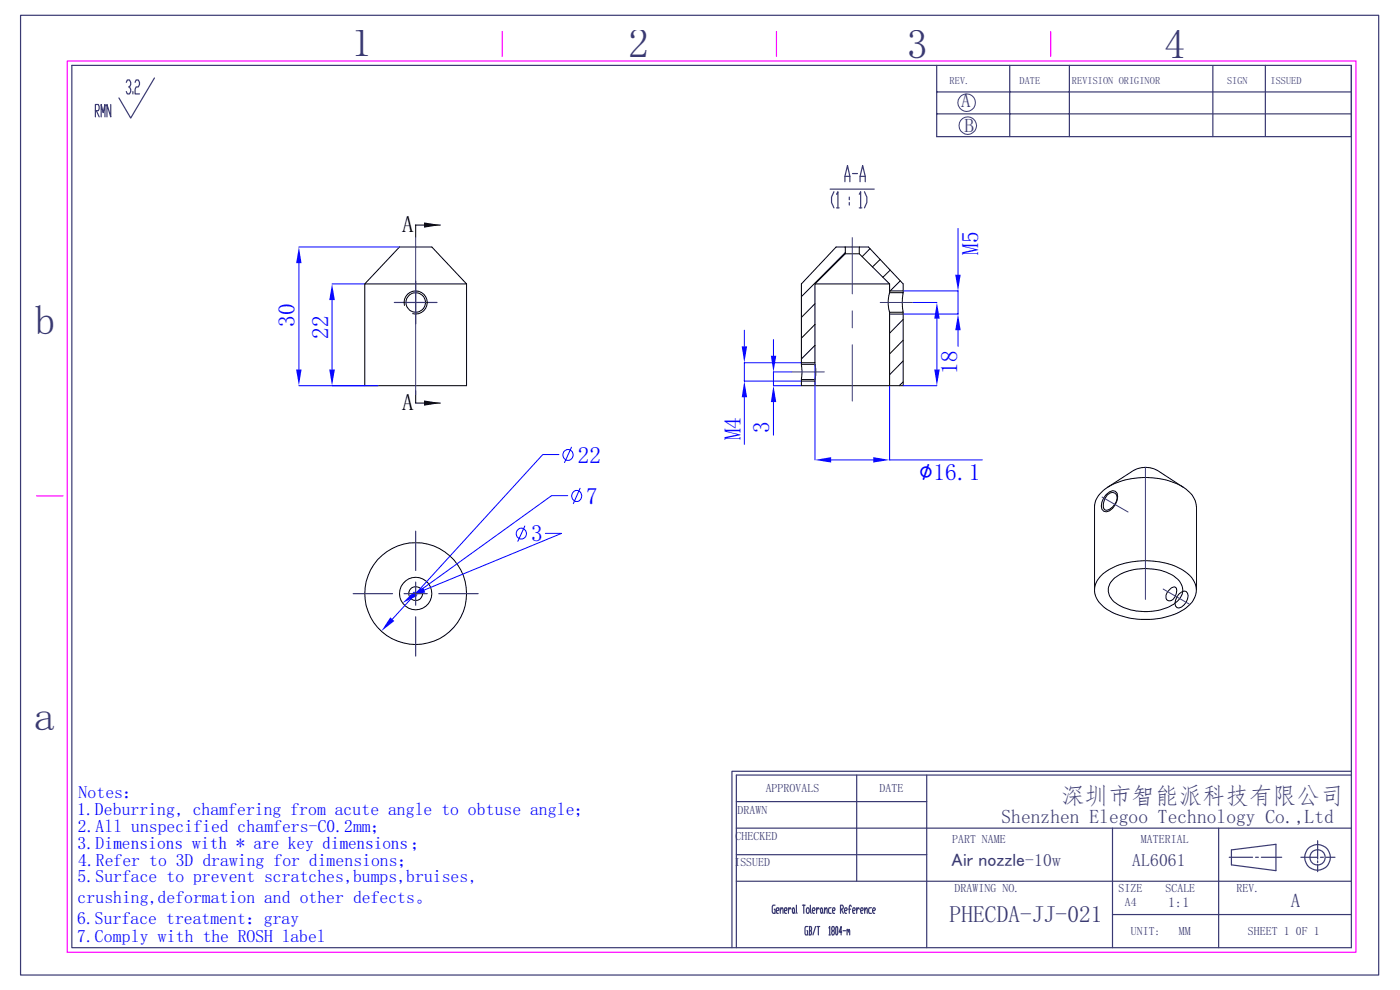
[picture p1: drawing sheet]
<svg xmlns="http://www.w3.org/2000/svg" width="297mm" height="210mm" viewBox="0 0 297 210" stroke-linecap="round" stroke-linejoin="round" font-family="sans-serif">
<g fill="none" stroke="#393972" stroke-width=".25">
<path d="M4.4 3.2h288.1v203.6h-288.1zM15.2 13.9h271.5v187.1h-271.5zM26.8 17.5l.2-.5h.5l.2 .5v.4l-.2 .5h-.2M27.5 18.4l.2 .5v.5l-.2 .5h-.5l-.2-.5M28.2 19.4v.5M28.7 17.5l.2-.5h.4l.3 .5v.4l-.3 .5h-.4l-.2 .5v1h.9M32.8 16.5l-5.1 8.5-2.5-4.2M198.7 13.9v15.1h88v-15.1M198.7 19.5h88M214.2 13.9v15.1M226.9 13.9v15.1M257.3 14v15"/>
<path d="M268.4 13.9v15M20.2 23.5h.7l.1-.4-.1-.9h-.7v2.6M20.4 23.5l.6 1.3M21.5 24.8v-2.6l.4 1.7 .4-1.7v2.6M23.5 22.2v2.6l-.8-2.6v2.6M198.7 24.2h88M156.2 175.7h130.5M156.2 170h40.4M181.7 164.4v22.5M196.6 164.4v36.6M236 175.7v25.3M258.5 175.7v25.3"/>
<path d="M279.5 178.3v3.9M286.7 163.6h-131.4v37.4M286.7 164.4h-130.5v36.6M156.2 186.9h130.5M156.2 181.3h40.4M164.4 192h-.4l-.2 .3v1.1l.2 .3h.4v-.8h-.1M164.7 193.2h.4l.2-.3-.2-.3h-.3l-.1 .3v.5l.1 .3h.3M165.5 193.2l.3-.6h.2l.1 1.1M165.5 192.6v1.1M166.4 193.2h.4l.2-.3-.2-.3h-.3l-.1 .3 .1 .8h.3M167.3 192.6v1.1M167.8 192.9l-.1-.3h-.2l-.2 .6"/>
<path d="M168.2 192.6h.2l.1 .3-.1 .8h-.2l-.1-.3zM168.5 193.4l.2 .3M169 192l.1 1.7M170.2 192h.6M170.5 192v1.7M171.2 192.6h.3l.2 .3v.5l-.2 .3h-.3l-.1-.3v-.5zM171.3 196.5h-.4l-.1 .3 .1 1.5h.4v-.9h-.1M171.6 196.5h.4l.2 .3-.2 .6M171.7 197.4h.3l.2 .6-.2 .3h-.4M171.7 196.5v1.8M171.9 192v1.4l.2 .3M172.3 193.2h.5l.1-.3-.1-.3h-.3l-.2 .3v.5l.2 .3h.3"/>
<path d="M173 196.5l-.5 1.8M173.2 192.6v1.1M173.3 196.5h.6M173.6 196.5v1.8M173.8 192.9l-.1-.3h-.2l-.3 .6M174.2 192.6l.3 .3v.5l-.2 .3-.2-.3zM174.5 193.4l.1 .3M174.9 193.2l.4-.6 .2 1.1M174.9 192.6v1.1M175.9 196.8l.1-.3v1.8M175.9 198.3h.2M176.3 192.6h-.4l-.1 .3 .1 .8h.4"/>
<path d="M176.6 197.4l-.2-.6 .2-.3h.3l.1 .6-.1 .3h-.3l-.2 .3 .2 .6h.3l.1-.3-.1-.6M176.6 193.2h.4l.2-.3-.2-.3h-.3l-.1 .3 .1 .8h.3M177.4 196.5h.2l.1 .3-.1 1.5h-.2l-.1-.3zM178.3 192.9h.4l.2-.3-.2-.6h-.4v1.7M178.5 192.9l.4 .8M178.6 197.7h-.6l.4-1.2v1.8M178.9 197.4h.5M179.2 193.2h.4l.1-.3-.1-.3h-.3l-.1 .3v.5l.1 .3h.3M179.7 197.4l.1-.3 .2 .6M179.7 197.1v1.2M180 197.4l.1-.3 .2 1.2M180 192.9h.5"/>
<path d="M180.6 192.3l-.1-.3h-.2l-.1 1.7M180.9 193.2h.4l.1-.3-.1-.3h-.3l-.1 .3 .1 .8h.3M181.7 192.6v1.1M182.3 192.9l-.1-.3h-.2l-.3 .6M182.6 193.2h.4l.1-.3-.1-.3h-.3l-.1 .3 .1 .8h.3M183.4 193.2l.5-.6 .1 1.1M183.4 192.6v1.1M184.9 192.6h-.5l-.1 .3 .1 .8h.5M185.1 193.2h.4l.2-.3-.2-.3h-.2l-.2 .3v.5l.2 .3h.2M236 194h50.7M260.8 181.8h4.9M261.2 180.3l9.5-1.2v5.6l-9.5-1.2z"/>
<path d="M266.4 181.8h.6M267.6 181.8h4.3M276 181.8h3.5M279.5 182.6v.4M279.5 183.4v1.5M280.1 181.8h.7M281.3 181.8h1.9"/>
<circle cx="279.5" cy="181.9" r="1.63"/>
<circle cx="279.5" cy="181.9" r="2.72"/>
</g>
<path d="M14.3 12.9h273.4v189.1h-273.4zM106.6 6.7v5.3M164.7 6.7v5.3M222.9 6.7v5.3M7.7 105.2h5.7" fill="none" stroke="#f0f" stroke-width=".25"/>
<g fill="none" stroke="#393972" stroke-width=".21">
<circle cx="205.1" cy="21.8" r="1.86"/>
<circle cx="205.3" cy="26.6" r="1.86"/>
</g>
<g fill="none" stroke="#000" stroke-width=".21">
<path d="M77.4 60.2v21.6h21.6v-21.6M77.4 60.2l7.4-7.8h6.8l7.4 7.8M77.4 60.2h21.6"/>
<circle cx="88.2" cy="64.1" r="2.06"/>
</g>
<path d="M63.4 52.4h21.3M63.4 55.8v22.6M63.4 81.8h16.8" fill="none" stroke="#00f" stroke-width=".21"/>
<g fill="#00f">
<path d="M62.8 78.4h1.2l-.6 3.4z"/>
<path d="M63.4 52.4l.6 3.4h-1.2z"/>
</g>
<path d="M70.4 60.2h6.9M70.4 63.7v14.7M70.4 81.8h6.9" fill="none" stroke="#00f" stroke-width=".21"/>
<g fill="#00f">
<path d="M70.4 60.2l.6 3.5h-1.2z"/>
<path d="M69.8 78.4h1.2l-.6 3.4z"/>
</g>
<path d="M88.2 59.6v4.6h-4.5M92.7 64.2h-4.5v4.5" fill="none" stroke="#393972" stroke-width=".25"/>
<g fill="none" stroke="#000" stroke-width=".21">
<path d="M93.4 47.7h-5.2v2.7M85.8 64.8a2.45 2.45 0 0 1 2.2-3.1 2.45 2.45 0 0 1 2.6 2.7 2.45 2.45 0 0 1-3.1 2.1M88.2 82.9v2.6h5.2"/>
<circle cx="88.2" cy="125.9" r="3.4"/>
<circle cx="88.2" cy="125.9" r="10.8"/>
<circle cx="88.2" cy="125.9" r="1.47"/>
</g>
<path d="M90 47.2l3.4 .5-3.4 .6zM90 84.9l3.4 .6-3.4 .5z" fill="#000"/>
<path d="M88.2 50.4v33.4" fill="none" stroke="#393972" stroke-width=".21"/>
<g fill="none" stroke="#00f" stroke-width=".21">
<path d="M118.6 96.4h-3.5l-31.9 34.9M121.2 94.9l-1.4 3.2"/>
<circle cx="120.5" cy="96.5" r="1.13"/>
</g>
<path d="M82.8 131l.9 .7-2.8 2.2z" fill="#00f"/>
<path d="M120.4 105.1h-3.4l-28.8 20.8M121.5 104.5a1.11 1.11 0 0 1 1.5-.2 1.11 1.11 0 0 1 .2 1.6 1.11 1.11 0 0 1-1.5 .2 1.11 1.11 0 0 1-.2-1.6zM123.1 103.6l-1.5 3.2" fill="none" stroke="#00f" stroke-width=".21"/>
<path d="M87.8 125.5l.7 .9-3.1 1.5z" fill="#00f"/>
<g fill="none" stroke="#00f" stroke-width=".21">
<path d="M111.3 111.6l-1.4 3.2M115.7 113.1h3.4l-29.1 12.1"/>
<circle cx="110.6" cy="113.2" r="1.15"/>
</g>
<path d="M86.8 126.5l3-1.9 .4 1.1z" fill="#00f"/>
<path d="M88.2 112.7v8.3M74.9 125.9h8.4M88.2 123.5v2.4h-2.5M88.2 130.8v8.4M90.6 125.9h-2.4v2.5M93.1 125.9h8.3" fill="none" stroke="#393972" stroke-width=".25"/>
<g fill="none" stroke="#000" stroke-width=".21">
<path d="M179.3 53.8v-1.4h-1.9l-7.4 7.8v17.3l.1 1.1-.1 3.2h2.9M179.3 52.4h3M179.3 53.6l-9.3 9.3M182.3 53.8v-1.4h1.9l7.4 7.8v1.9M184.6 52.7l-1.7 1.8M186.7 55l-1.6 1.6M188.8 57.3l-1.5 1.5M191 59.6l-2.3 2.2M170 77.3h2.9M172.9 60.2h15.8v1.9h2.9v.2a11.2 11.2 0 0 0 0 3.9h-2.9v15.6h-15.8v-1.3a6.7 6.7 0 0 0 0-3.1zM172.9 60.2l6.4-6.4h3l6.4 6.4M172.9 64.4l-2.9 2.9"/>
<path d="M172.9 68.8l-2.9 2.9M172.9 73.3l-2.9 2.8M188.7 62.1a7 7 0 0 0 0 4.1M191.6 66.2v15.6h-2.9M191.6 67.8l-2.9 2.9M191.6 72.2l-2.9 2.9M191.6 76.6l-2.9 2.9M172.9 80.5h-2.9M191.6 81l-.8 .8"/>
</g>
<path d="M157.9 70v3.5M169.9 76.9h-12v3.9h12M157.9 84.3v10" fill="none" stroke="#00f" stroke-width=".21"/>
<g fill="#00f">
<path d="M157.4 73.5h1.1l-.6 3.4z"/>
<path d="M157.9 80.8l.6 3.5h-1.1z"/>
</g>
<path d="M203.2 48.5v9.8M191.6 61.7h11.6v4.9h-11.6M203.2 70v3.5" fill="none" stroke="#00f" stroke-width=".21"/>
<g fill="#00f">
<path d="M203.2 66.6l.6 3.4h-1.2z"/>
<path d="M202.6 58.3h1.2l-.6 3.4z"/>
</g>
<path d="M193.6 64.2h5.2M198.8 67.6v10.8M191.6 81.8h7.2" fill="none" stroke="#00f" stroke-width=".21"/>
<g fill="#00f">
<path d="M198.8 64.2l.5 3.4h-1.1z"/>
<path d="M198.2 78.4h1.1l-.5 3.4z"/>
</g>
<path d="M164.1 72v3.5M168 78.9h-3.9v2.9h5.8M164.1 85.3v7" fill="none" stroke="#00f" stroke-width=".21"/>
<g fill="#00f">
<path d="M163.5 75.5h1.2l-.6 3.4z"/>
<path d="M164.1 81.8l.6 3.5h-1.2z"/>
</g>
<path d="M172.9 77.3v20.3M176.3 97.6h9M188.7 81.9v15.7h19.7" fill="none" stroke="#00f" stroke-width=".21"/>
<g fill="#00f">
<path d="M172.9 97.6l3.4-.6v1.1z"/>
<path d="M185.3 97l3.4 .6-3.4 .5z"/>
</g>
<g fill="none" stroke="#393972" stroke-width=".25">
<path d="M179.2 38.6v-1.2l.6-2.3 .5 2.3v1.2M179.2 37.4h1.1M180.8 36.8h1.1M182.5 38.6v-1.2l.5-2.3 .6 2.3v1.2M182.5 37.4h1.1M176.1 40.1h9.4M176.9 40.7l-.5 1.1v1.2l.5 1.1M177.5 41.2l.3-.5v3.4M177.5 44.1h.5M180.2 41.8v.6M180.2 43v.5M182.3 41.2l.3-.5v3.4"/>
<path d="M182.3 44.1h.5M183.4 40.7l.5 1.1v1.2l-.5 1.1"/>
</g>
<path d="M170 76.9h2.9M188.7 66.6h2.9M188.7 61.7h2.9M170 80.8h2.9M234.7 104.9l.7-.6 .7-.2 .5 .1a2.18 2.18 0 0 1 0 2.8 2.07 2.07 0 0 1-2.5 1.4 2.16 2.16 0 0 1 0-2.8zM234.9 103.4l5.6-3.6a5.2 5.2 0 0 1 5.1 0l5.5 3.6M235 105a1.16 1.16 0 0 1 1.6-.3 1.16 1.16 0 0 1 .3 1.6 2.47 2.47 0 0 1-2.4 1.9l-.2-.1a2.67 2.67 0 0 1 .7-3.1zM232.2 125.2v-17.6a5.6 5.6 0 0 1 3.7-4.7 16.7 16.7 0 0 1 15.6 .8 5.3 5.3 0 0 1 2.3 3.9v17.6M234.1 121.7a16.2 16.2 0 0 1 13.8-2.1 8.2 8.2 0 0 1 5.6 4.2 4.5 4.5 0 0 1-2 5.2 16.5 16.5 0 0 1-16.1 .6 4.9 4.9 0 0 1-3.1-5.4l.5-1.2zM236.5 122.6a11.6 11.6 0 0 1 12.9-.1 3.1 3.1 0 0 1-.1 5.4 11.7 11.7 0 0 1-12.9-.2 3.2 3.2 0 0 1 .1-5.1zM247.9 125.2a1.08 1.08 0 0 1 1.6-.5 2.02 2.02 0 0 1-1.6 2.8l-.1-.1a1.3 1.3 0 0 1 .1-2.2zM250.1 126l1.1-.6 .4 .1a1.71 1.71 0 0 1 0 2.2 1.8 1.8 0 0 1-1.9 1.2 1.7 1.7 0 0 1 0-2.3z" fill="none" stroke="#000" stroke-width=".21"/>
<path d="M180.8 50.4v11.9M168 78.9h6.9M180.8 65.9v3.6M180.8 73.1v12M186.7 64.2h6.8M243 99.2v28M233.8 105.4l5.5 3.2M246.8 125l5.5 3.1" fill="none" stroke="#393972" stroke-width=".21"/>
<g font-size="8.8" fill="#393972">
<text x="74.5" y="11.9">1</text>
<text x="133.3" y="12.2">2</text>
<text x="192.4" y="12.2">3</text>
<text x="247" y="12.2">4</text>
<text x="7.4" y="70.9">b</text>
<text x="7.2" y="154.8">a</text>
</g>
<text font-size="5.3" fill="#00f" x="194.9" y="101.8">∅16.1</text>
<g font-size="5">
<text x="85.3" y="49.2">A</text>
<text x="85.3" y="86.9">A</text>
</g>
<g font-size="5" fill="#00f">
<text x="207.5" y="54" transform="rotate(-90 207.5 54)">M5</text>
<text x="62.5" y="69.3" transform="rotate(-90 62.5 69.3)">30</text>
<text x="69.6" y="71.9" transform="rotate(-90 69.6 71.9)">22</text>
<text x="203.1" y="79.2" transform="rotate(-90 203.1 79.2)">18</text>
<text x="157.1" y="93.4" transform="rotate(-90 157.1 93.4)">M4</text>
<text x="163.2" y="91.8" transform="rotate(-90 163.2 91.8)">3</text>
<text x="122.6" y="98.1">22</text>
<text x="124.4" y="106.8">7</text>
<text x="112.6" y="114.8">3</text>
</g>
<g font-size="5" fill="#393972">
<text x="225.1" y="170.6">深圳市智能派科技有限公司</text>
<text x="201.5" y="195.6">PHECDA-JJ-021</text>
</g>
<g font-size="4.1" fill="#393972">
<text x="203.9" y="22.8">A</text>
<text x="204.6" y="28">B</text>
<text x="212.5" y="174.6">Shenzhen Elegoo Technology Co.,Ltd</text>
<text x="273.9" y="192.3">A</text>
</g>
<g font-size="3.8" fill="#00f">
<text x="16.4" y="172.9">1.Deburring, chamfering from acute angle to obtuse angle；</text>
<text x="16.7" y="169.3">Notes：</text>
<text x="16.5" y="176.5">2.All unspecified chamfers-C0.2mm；</text>
<text x="16.5" y="180">3.Dimensions with * are key dimensions；</text>
<text x="16.6" y="183.6">4.Refer to 3D drawing for dimensions；</text>
<text x="16.5" y="187.2">5.Surface to prevent scratches,bumps,bruises,</text>
<text x="16.5" y="191.6">crushing,deformation and other defects。</text>
<text x="16.4" y="196.1">6.Surface treatment：gray</text>
<text x="16.3" y="199.7">7.Comply with the ROSH label</text>
</g>
<g font-size="3.8" fill="#393972">
<text x="201.9" y="183.7">Air nozzle-10w</text>
<text x="240.2" y="183.7">AL6061</text>
</g>
<text font-size="3" fill="#393972" x="247.8" y="192.4">1:1</text>
<g font-size="2.5" fill="#393972">
<text x="156.5" y="172.7">DRAWN</text>
<text x="162.4" y="168.1">APPROVALS</text>
<text x="186.6" y="168.1">DATE</text>
<text x="156" y="178.2">CHECKED</text>
<text x="202" y="178.8">PART NAME</text>
<text x="242" y="178.8">MATERIAL</text>
<text x="155.8" y="183.7">ISSUED</text>
<text x="202.5" y="189.3">DRAWING NO.</text>
<text x="237.3" y="189.3">SIZE</text>
<text x="247.2" y="189.3">SCALE</text>
<text x="262.3" y="189.3">REV.</text>
<text x="238.6" y="192.3">A4</text>
<text x="239.9" y="198.3">UNIT:</text>
<text x="250.1" y="198.3">MM</text>
<text x="264.8" y="198.3">SHEET 1</text>
<text x="274.9" y="198.3">0F 1</text>
</g>
<g font-size="2.2" fill="#393972">
<text x="201.5" y="17.8">REV.</text>
<text x="216.3" y="17.8">DATE</text>
<text x="227.4" y="17.8">REVISION ORIGINOR</text>
<text x="260.3" y="17.8">SIGN</text>
<text x="269.5" y="17.8">ISSUED</text>
</g>
</svg>
